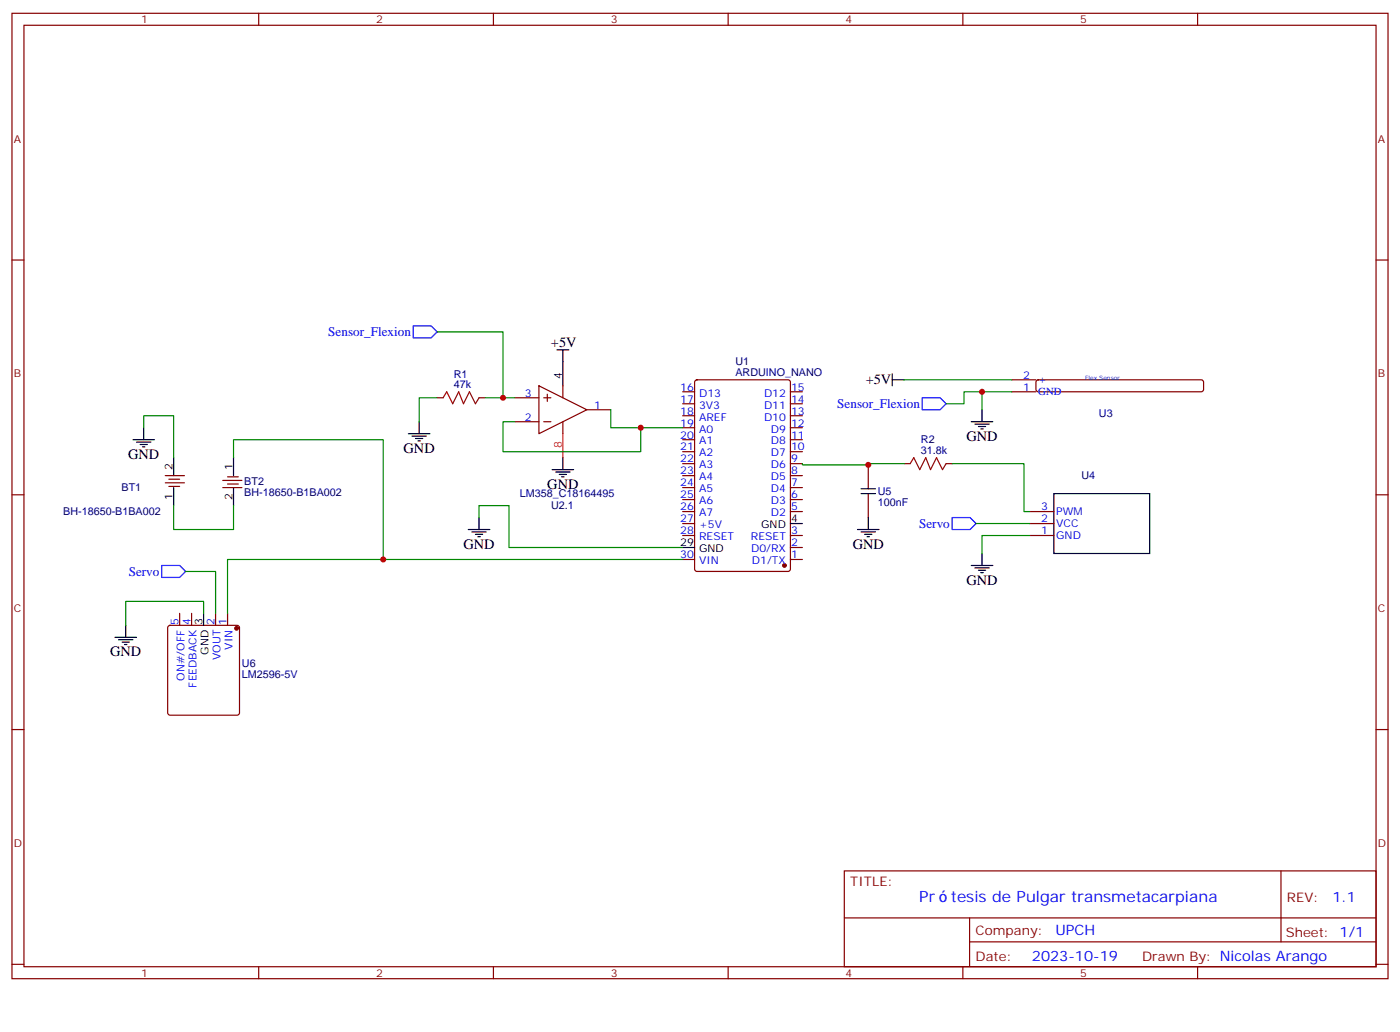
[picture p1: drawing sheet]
<svg xmlns="http://www.w3.org/2000/svg" width="412mm" height="304mm" viewBox="0 0 412 304" stroke-linecap="round" stroke-linejoin="round" font-family="sans-serif">
<g fill="none" stroke="#870000" stroke-width=".35">
<path d="M3.5 3.9h405.4v284.4h-405.4zM7.1 7.4h398.2v277.3h-398.2zM76.2 3.9v3.5M145.3 3.9v3.5M214.5 3.9v3.5M283.6 3.9v3.5M352.8 3.9v3.5M3.5 76.6h3.6M405.3 76.6h3.6M201.1 118.9h3.5M201.1 115.4h3.5M204.8 112.1l.5-.2h26.8l.7 .4v55.3l-.4 .7h-27.1l-.6-.5-.1-55.2z"/>
<path d="M232.8 118.9h3.6M232.8 115.4h3.6M201.1 136.6h3.5M201.1 133h3.5M201.1 129.5h3.5M201.1 126h3.5M201.1 122.4h3.5M232.8 136.6h3.6M232.8 133h3.6M232.8 129.5h3.6M232.8 126h3.6M232.8 122.4h3.6"/>
<path d="M3.5 145.7h3.6M201.1 157.7h3.5M201.1 150.7h3.5M201.1 147.1h3.5M201.1 143.6h3.5M201.1 140.1h3.5M201.1 154.2h3.5M232.8 157.7h3.6M232.8 150.7h3.6M232.8 147.1h3.6M232.8 143.6h3.6M232.8 140.1h3.6"/>
<path d="M405.3 145.7h3.6M201.1 164.8h3.5M232.8 164.8h3.6M232.8 161.3h3.6M3.5 214.9h3.6M405.3 214.9h3.6M248.7 256.5h156.6v28.2h-156.6zM377.3 256.5v20.9M248.7 270.4h156.5M285.6 277.4h119.6M285.6 270.4v14.1M3.5 284h3.6"/>
<path d="M76.2 284.7v3.6M145.3 284.7v3.6M214.5 284.7v3.6M283.6 284.7v3.6M352.8 284.7v3.6M405.3 284h3.6"/>
</g>
<circle cx="231.1" cy="166.5" r=".53" fill="#870000" stroke="#870000" stroke-width=".35"/>
<path d="M232.8 154.2h3.6M201.1 161.3h3.5" fill="none" stroke="#000" stroke-width=".35"/>
<path d="M305.4 112.1l.5-.2h47.9l.7 .4v2.4l-.2 .5-.5 .2h-47.9l-.5-.2-.2-.5v-2.1z" fill="#fff" stroke="#870000" stroke-width=".35"/>
<g fill="none" stroke="#870000" stroke-width=".35">
<path d="M128.8 117.2h1.7M141.1 117.2h1.8M151.7 117.2h7M158.7 113.6l14.2 7.1-14.2 7zM160.2 117.2h2.1M161.2 116.1v2.1M165.8 113.6v3.6M298.1 115.4h7.1M298.1 111.9h7.1M151.7 124.2h7M160.2 124.2h2.1M165.8 124.2v3.5"/>
<path d="M172.9 120.7h7M255.8 136.9v7.1M266.3 136.6h1.8M278.7 136.6h1.8M48.7 142.2h5.6M48.7 140.1h5.6M49.7 143.3h3.2M49.7 141.1h3.2M65.6 141.5h5.7M65.6 143.6h5.7M67 140.4h3.2M67 142.6h3.2"/>
<path d="M255.8 145.4v7M303.4 157.7h7M303.4 154.2h7M303.4 150.7h7M49.6 184.4l.5-.2h19.7l.5 .2 .3 .5v25l-.3 .5-.5 .2h-19.7l-.5-.2-.2-.5v-25zM52.9 180.7v3.5M56.4 180.7v3.5M63.5 180.7v3.5M67 180.7v3.5"/>
</g>
<g fill="none" stroke="#000" stroke-width=".35">
<path d="M164 103h3.6M165.8 103v10.6M262.8 111.9h3.5M262.8 110.1v3.5M39.2 129.5h6.3M40.2 130.2h4.2M41.3 130.9h2.1M42 131.6h.7M42.3 126v3.5M51.2 134.8v5.3M68.8 134.8v5.3M120.3 127.7h6.3"/>
<path d="M121.4 128.4h4.2M122.4 129.2h2.1M123.1 129.9h.7M123.5 124.2v3.5M162.6 138.3h6.4M163.7 139h4.2M164.7 139.7h2.2M165.8 134.8v3.5M286.1 124.2h6.4M287.2 124.9h4.2M288.2 125.6h2.1M288.9 126.3h.7"/>
<path d="M289.3 120.7v3.5M51.2 143.6v5.3M68.8 143.6v5.3M137.9 156h6.4M139 156.7h4.2M140.1 157.4h2.1M140.8 158.1h.7M141.1 152.4v3.6M165.5 140.4h.7M252.6 156h6.3M253.6 144h4.3M253.6 156.7h4.3"/>
<path d="M253.6 145.4h4.3M254.7 157.4h2.1M255.4 158.1h.7M255.8 152.4v3.6M310.4 145.4h28.3v17.6h-28.3zM286.1 166.5h6.4M287.2 167.3h4.2M288.2 168h2.1M288.9 168.7h.7M289.3 163v3.5M33.9 187.7h6.3M34.9 188.4h4.3"/>
<path d="M36 189.1h2.1M36.7 189.8h.7M37 184.2v3.5M60 180.7v3.5"/>
</g>
<path d="M130.5 117.2l1.1-1.8 1.7 3.5 1.8-3.5 1.4 3.5 1.8-3.5 1.8 3.5 1-1.7M268.1 136.6l1.1-1.8 1.7 3.5 1.8-3.5 1.4 3.5 1.8-3.5 1.7 3.5 1.1-1.7" fill="none" stroke="#a10000" stroke-width=".35"/>
<path d="M165.8 127.7v7.1" fill="none" stroke="#f00" stroke-width=".35"/>
<circle cx="69.7" cy="185.1" r=".53" fill="#870000" stroke="#870000" stroke-width=".35"/>
<g fill="none" stroke="#008700" stroke-width=".35">
<path d="M128.8 97.8h19.4v19.4M128.8 117.2h-5.3v7M142.9 117.2h8.8M266.3 111.9h31.8M289.3 115.4h-5.3v3.5h-5.3M298.1 115.4h-8.8v5.3M42.3 126v-3.6h8.9v12.4M68.8 134.8v-5.3h44.1v35.3h88.2M151.7 124.2h-3.5v8.8h40.5v-7M179.9 120.7v5.3h21.2M236.4 136.6v.3h19.4v-.3h10.5M280.5 136.6h21.1v14.1h1.8"/>
<path d="M51.2 148.9v7.1h17.6v-7.1M141.1 152.4v-3.5h8.8v12.4h51.2M287.5 154.2h15.9M303.4 157.7h-14.1v5.3M54.7 168.3h8.8v12.4M112.9 164.8h-45.9v15.9M60 180.7v-3.6h-23v7.1"/>
</g>
<path d="M121.7 96h5.3l1.8 1.8-1.8 1.7h-5.3zM271.6 117.2h5.3l1.8 1.7-1.8 1.8h-5.3zM280.5 152.4h5.3l1.7 1.8-1.7 1.8h-5.3zM47.6 166.5h5.3l1.8 1.8-1.8 1.8h-5.3z" fill="none" stroke="#00f" stroke-width=".35"/>
<g fill="#c00">
<circle cx="112.9" cy="164.8" r=".88"/>
<circle cx="188.7" cy="126" r=".88"/>
<circle cx="148.2" cy="117.2" r=".88"/>
<circle cx="289.3" cy="115.4" r=".88"/>
<circle cx="255.8" cy="136.9" r=".88"/>
</g>
<g font-size="4.6" fill="#00f">
<text x="270.8" y="265.5">Pr</text>
<text x="280.1" y="265.5">tesis de Pulgar transmetacarpiana</text>
</g>
<g font-size="4.2">
<text x="162.3" y="102.3">+5V</text>
<text x="255" y="113.2">+5V</text>
<text x="284.7" y="129.9">GND</text>
<text x="37.7" y="135.1">GND</text>
<text x="118.9" y="133.4">GND</text>
<text x="161.2" y="144">GND</text>
<text x="136.5" y="161.6">GND</text>
<text x="251.2" y="161.6">GND</text>
<text x="284.7" y="172.2">GND</text>
<text x="32.5" y="193.4">GND</text>
</g>
<g font-size="4.2" fill="#00f">
<text x="392.5" y="265.8">1.1</text>
<text x="310.9" y="275.3">UPCH</text>
<text x="304" y="283.1">2023-10-19</text>
</g>
<g font-size="3.9" fill="#00f">
<text x="96.7" y="99">Sensor_Flexion</text>
<text x="246.6" y="120.2">Sensor_Flexion</text>
<text x="270.7" y="155.5">Servo</text>
<text x="37.9" y="169.6">Servo</text>
</g>
<g font-size="3.9" fill="#800">
<text x="250.5" y="261.1">TITLE:</text>
<text x="379.1" y="265.8">REV:</text>
<text x="287.4" y="275.3">Company:</text>
<text x="378.7" y="275.9">Sheet: 1/1</text>
<text x="287.4" y="283">Date:</text>
<text x="336.4" y="283.1">Drawn By: Nicolas Arango</text>
</g>
<g font-size="3.2" fill="#800">
<text x="41.6" y="6.9">1</text>
<text x="110.8" y="6.9">2</text>
<text x="179.9" y="6.9">3</text>
<text x="249.1" y="6.9">4</text>
<text x="318.2" y="6.9">5</text>
<text x="4.1" y="42">A</text>
<text x="405.9" y="42">A</text>
<text x="4.1" y="111.2">B</text>
<text x="405.9" y="111.2">B</text>
<text x="4.1" y="180.3">C</text>
<text x="405.9" y="180.3">C</text>
<text x="4.1" y="249.4">D</text>
<text x="405.9" y="249.4">D</text>
<text x="41.6" y="287.7">1</text>
<text x="110.8" y="287.7">2</text>
<text x="179.9" y="287.7">3</text>
<text x="249.1" y="287.7">4</text>
<text x="318.2" y="287.7">5</text>
</g>
<g font-size="3.2" fill="#000080">
<text x="216.6" y="107.6">U1</text>
<text x="133.7" y="111.4">R1</text>
<text x="216.6" y="110.8">ARDUINO_NANO</text>
<text x="133.7" y="114.3">47k</text>
<text x="323.7" y="122.9">U3</text>
<text x="271.3" y="130.5">R2</text>
<text x="271.3" y="133.7">31.8k</text>
<text x="72" y="142.9">BT2</text>
<text x="318.6" y="141">U4</text>
<text x="35.8" y="144.7">BT1</text>
<text x="72" y="146.2">BH-18650-B1BA002</text>
<text x="153.1" y="146.5">LM358_C18164495</text>
<text x="162.3" y="150">U2.1</text>
<text x="258.6" y="149">100nF</text>
<text x="258.6" y="145.7">U5</text>
<text x="18.6" y="151.7">BH-18650-B1BA002</text>
<text x="71.3" y="196.3">U6</text>
<text x="71.3" y="199.6">LM2596-5V</text>
</g>
<g font-size="3.2">
<text x="165.5" y="111.5" transform="rotate(-90 165.5 111.5)">4</text>
<text x="50.8" y="138.3" transform="rotate(-90 50.8 138.3)">2</text>
<text x="68.4" y="138.3" transform="rotate(-90 68.4 138.3)">1</text>
<text x="50.8" y="147.4" transform="rotate(-90 50.8 147.4)">1</text>
<text x="68.4" y="147.4" transform="rotate(-90 68.4 147.4)">2</text>
<text x="224.2" y="155.6">GND</text>
<text x="233" y="153.8">4</text>
<text x="200.4" y="160.9">29</text>
<text x="205.9" y="162.7">GND</text>
<text x="59.6" y="184" transform="rotate(-90 59.6 184)">3</text>
<text x="61.4" y="192.8" transform="rotate(-90 61.4 192.8)">GND</text>
</g>
<g font-size="3.2" fill="#00f">
<text x="301.4" y="111.5">2</text>
<text x="305.9" y="112.9">+</text>
<text x="154.6" y="116.8">3</text>
<text x="200.4" y="115">16</text>
<text x="200.4" y="118.6">17</text>
<text x="205.9" y="116.8">D13</text>
<text x="225.1" y="116.8">D12</text>
<text x="233" y="118.6">14</text>
<text x="233" y="115">15</text>
<text x="301.4" y="115">1</text>
<text x="305.9" y="116.5">GND</text>
<text x="154.6" y="123.9">2</text>
<text x="175" y="120.3">1</text>
<text x="200.4" y="122.1">18</text>
<text x="200.4" y="125.6">19</text>
<text x="205.9" y="120.3">3V3</text>
<text x="205.9" y="123.9">AREF</text>
<text x="225.1" y="123.9">D10</text>
<text x="225.1" y="120.3">D11</text>
<text x="233" y="125.6">12</text>
<text x="233" y="122.1">13</text>
<text x="200.4" y="129.2">20</text>
<text x="205.9" y="127.4">A0</text>
<text x="205.9" y="130.9">A1</text>
<text x="227.1" y="130.9">D8</text>
<text x="227.1" y="127.4">D9</text>
<text x="233" y="129.2">11</text>
<text x="200.4" y="132.7">21</text>
<text x="200.4" y="136.2">22</text>
<text x="205.9" y="134.4">A2</text>
<text x="205.9" y="138">A3</text>
<text x="227.1" y="138">D6</text>
<text x="227.1" y="134.4">D7</text>
<text x="233" y="136.2">9</text>
<text x="233" y="132.7">10</text>
<text x="200.4" y="139.7">23</text>
<text x="200.4" y="143.3">24</text>
<text x="205.9" y="141.5">A4</text>
<text x="227.1" y="141.5">D5</text>
<text x="233" y="143.3">7</text>
<text x="233" y="139.7">8</text>
<text x="200.4" y="146.8">25</text>
<text x="205.9" y="145">A5</text>
<text x="205.9" y="148.6">A6</text>
<text x="227.1" y="148.6">D3</text>
<text x="227.1" y="145">D4</text>
<text x="233" y="146.8">6</text>
<text x="200.4" y="150.3">26</text>
<text x="200.4" y="153.8">27</text>
<text x="205.9" y="152.1">A7</text>
<text x="205.9" y="155.6">+5V</text>
<text x="227.1" y="152.1">D2</text>
<text x="233" y="150.3">5</text>
<text x="306.7" y="153.8">2</text>
<text x="306.7" y="150.3">3</text>
<text x="311.1" y="155.3">VCC</text>
<text x="311.1" y="151.7">PWM</text>
<text x="200.4" y="157.4">28</text>
<text x="205.9" y="159.1">RESET</text>
<text x="221.2" y="159.1">RESET</text>
<text x="233" y="160.9">2</text>
<text x="233" y="157.4">3</text>
<text x="306.7" y="157.4">1</text>
<text x="311.1" y="158.8">GND</text>
<text x="200.4" y="164.4">30</text>
<text x="205.9" y="166.2">VIN</text>
<text x="221.2" y="162.7">D0/RX</text>
<text x="221.5" y="166.2">D1/TX</text>
<text x="233" y="164.4">1</text>
<text x="52.6" y="184" transform="rotate(-90 52.6 184)">5</text>
<text x="56.1" y="184" transform="rotate(-90 56.1 184)">4</text>
<text x="63.1" y="184" transform="rotate(-90 63.1 184)">2</text>
<text x="66.7" y="184" transform="rotate(-90 66.7 184)">1</text>
<text x="68.4" y="191.4" transform="rotate(-90 68.4 191.4)">VIN</text>
<text x="64.9" y="194.4" transform="rotate(-90 64.9 194.4)">VOUT</text>
<text x="54.3" y="200.5" transform="rotate(-90 54.3 200.5)">ON#/OFF</text>
<text x="57.9" y="202.5" transform="rotate(-90 57.9 202.5)">FEEDBACK</text>
</g>
<text font-size="3.2" fill="#f00" x="165.5" y="131.9" transform="rotate(-90 165.5 131.9)">8</text>
<text font-size="1.8" fill="#00f" x="319.6" y="111.9">Flex Sensor</text>
</svg>
